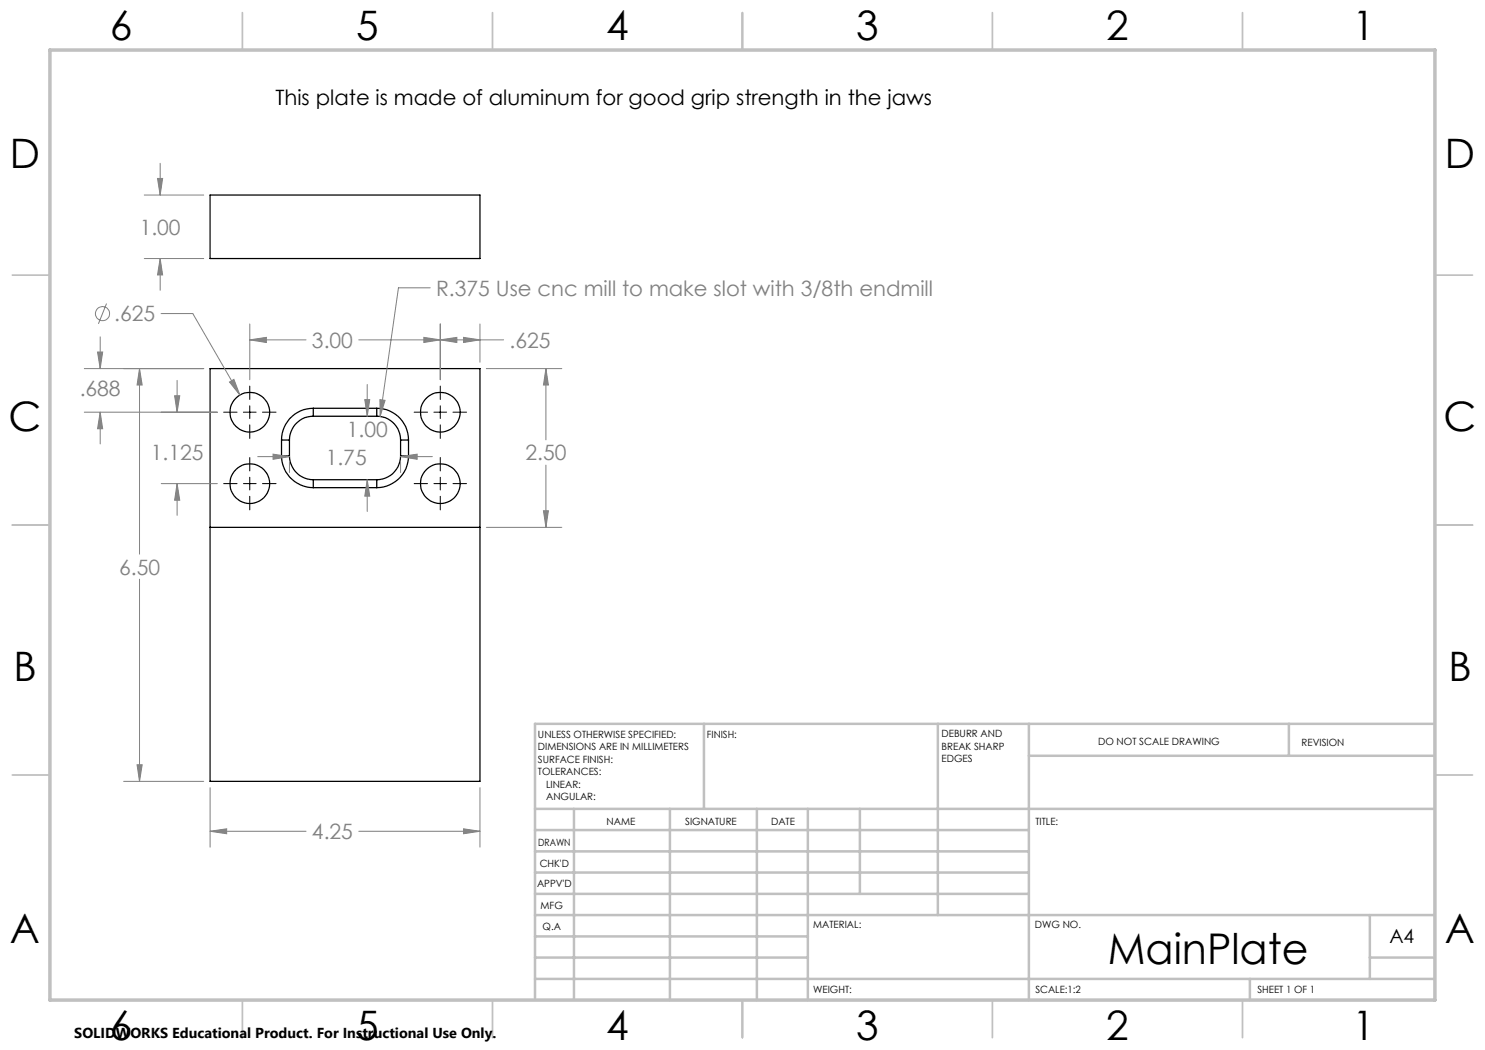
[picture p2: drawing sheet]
<svg xmlns="http://www.w3.org/2000/svg" width="297mm" height="210mm" viewBox="0 0 297 210" stroke-linecap="round" stroke-linejoin="round" font-family="sans-serif">
<g fill="none" stroke="#000" stroke-width=".25">
<path d="M42 39h54v12.7h-54zM42 73.7h54v82.6h-54zM56.3 91.2a6.4 6.4 0 0 0 6.4 6.3M56.3 88h1.6M56.3 88v3.2M56.3 91.2h1.6M57.9 91.2a4.8 4.8 0 0 0 4.8 4.7M57.9 88v3.2M62.7 81.7a6.4 6.4 0 0 0-6.4 6.3M62.7 83.2a4.8 4.8 0 0 0-4.8 4.8M62.7 81.7v1.5M62.7 95.9v1.6"/>
<path d="M62.7 97.5h12.7M62.7 81.7h12.7M62.7 95.9h12.7M62.7 83.2h12.7M75.4 81.7a6.3 6.3 0 0 1 6.3 6.3M75.4 83.2a4.7 4.7 0 0 1 4.7 4.8M75.4 81.7v1.5M75.4 95.9v1.6M80.1 91.2a4.8 4.8 0 0 1-4.7 4.7M80.1 88h1.6M80.1 91.2h1.6M80.1 88v3.2"/>
<path d="M81.7 91.2a6.4 6.4 0 0 1-6.3 6.3M81.7 88v3.2M42 105.5h54"/>
<circle cx="50" cy="82.5" r="4"/>
<circle cx="50" cy="96.7" r="4"/>
<circle cx="88.1" cy="82.5" r="4"/>
<circle cx="88.1" cy="96.7" r="4"/>
</g>
<g fill="none" stroke="#808080" stroke-width=".2">
<path d="M28.9 39h11.8M31.5 35.7h1l-.5 3.3zM32 32.7v6.3M28.9 51.7h11.8M32 51.7l.5 3.3h-1zM32 51.7v6.4M86 57.6h-6.3l-3.7 25.7M16.9 73.7h23.8M19.5 70.4h1l-.5 3.3zM20 67.4v6.3M21.3 60.7l-1.6 4.1M27.9 73.7l.5 3.3h-1z"/>
<path d="M27.9 73.7v37.1M32.2 62.7h6.4l9.4 16.3M34.9 79.2h1l-.5 3.2zM35.4 76.1v6.3M45.9 76.4l.9-.5 1.2 3.1zM50 68l3.3-.5v1zM50 64.8v11.1M50 68h11.2M71.8 68h28.9M73 79.9h.9l-.5 3.3zM73.4 76.9v6.3M76 79.9l1 .2-1 3.2z"/>
<path d="M84.8 67.5l3.3 .5-3.3 .5zM88.1 68l3.3-.5v1zM88.1 64.8v11.1M92.7 67.5l3.3 .5-3.3 .5zM96 64.8v7.7M97.3 73.7h15.1M109.2 73.7l.5 3.3h-1zM109.2 73.7v14.3M16.9 82.4h26.6M20 82.4l.5 3.4h-1zM20 82.4v6.4M32.2 96.7h11.3"/>
<path d="M35.4 96.7l.5 3.3h-1zM35.4 96.7v6.4M51.5 91.3h6.4M54.6 90.8l3.3 .5-3.3 .6zM57.9 92.5v2M73.4 95.9l.5 3.3h-.9zM73.4 95.9v6.4M80.1 91.3l3.3-.5v1.1zM80.1 92.5v2M80.1 91.3h6.4M109.2 93v12.5M27.9 115.8v40.5"/>
<path d="M97.3 105.5h15.1M108.7 102.2h1l-.5 3.3zM24.7 156.3h16M27.4 153h1l-.5 3.3zM42 157.5v11.9M96 157.5v11.9M42 166.3l3.3-.5v.9zM42 166.3h19.2M71.8 166.3h24.2M92.7 165.8l3.3 .5-3.3 .4z"/>
<circle cx="20.5" cy="62.7" r="1.41"/>
</g>
<g fill="none" stroke="#000" stroke-width=".2">
<path d="M50 77.2v2.7M88.1 77.2v2.7M44.7 82.4h2.7M44.7 96.7h2.7M48.7 82.4h2.5M48.7 96.7h2.5M50 81.2v2.5M50 85v2.7M50 91.5v2.7M50 95.5v2.5M50 99.3v2.7M52.5 82.4h2.7"/>
<path d="M52.5 96.7h2.7M82.8 82.4h2.7M82.8 96.7h2.7M86.8 82.4h2.5M86.8 96.7h2.5M88.1 81.2v2.5M88.1 85v2.7M88.1 91.5v2.7M88.1 95.5v2.5M88.1 99.3v2.7M90.6 82.4h2.7M90.6 96.7h2.7"/>
</g>
<g fill="none" stroke="#c0c0c0" stroke-width=".35">
<path d="M48.5 2.5v7.5M98.5 2.5v7.5M148.5 2.5v7.5M198.5 2.5v7.5M248.5 2.5v7.5M2.5 55h7.5M287 55h7.5M2.5 105h7.5M287 105h7.5M2.5 155h7.5M287 155h7.5M48.5 200v7.5"/>
<path d="M98.5 200v7.5M148.5 200v7.5M198.5 200v7.5M248.5 200v7.5"/>
</g>
<g fill="none" stroke="#c0c0c0" stroke-width=".5">
<path d="M140.8 144.8v17M187.6 144.8v38.2M205.8 144.8v55.2M205.8 151.2h81.2M257.8 144.8v6.4M287 144.8h-180v55.2M107 161.8h180M107 178.8h98.8M107 174.5h98.8M107 170.3h98.8M107 166h98.8M114.8 161.8v38.2"/>
<path d="M134 161.8v38.2M151.4 161.8v38.2M161.6 161.8v38.2M172 161.8v17M107 195.8h180M107 191.5h54.6M107 187.3h54.6M107 183h180M250 195.8v4.2M274 191.5h13M274 183v12.8"/>
</g>
<path d="M10 10h277v190h-277z" fill="none" stroke="#c0c0c0" stroke-width=".7"/>
<path d="M42 166.3l3.3-.5v.9zM92.7 165.8l3.3 .5-3.3 .4zM27.9 73.7l.5 3.3h-1zM27.4 153h1l-.5 3.3zM45.9 76.4l2.1 2.6-1.2-3.1zM19.5 70.4h1l-.5 3.3zM20 82.4l.5 3.4h-1zM34.9 79.2h1l-.5 3.2zM35.4 96.7l.5 3.3h-1zM50 68l3.3-.5v1zM84.8 67.5l3.3 .5-3.3 .5zM88.1 68l3.3-.5v1zM92.7 67.5l3.3 .5-3.3 .5zM109.2 73.7l.5 3.3h-1zM108.7 102.2h1l-.5 3.3zM73 79.9h.9l-.5 3.3zM73.4 95.9l.5 3.3h-.9zM54.6 90.8l3.3 .5-3.3 .6zM80.1 91.3l3.3-.5v1.1zM76 79.9v3.4l1-3.2zM32 51.7l.5 3.3h-1zM31.5 35.7h1l-.5 3.3z" fill="#808080"/>
<text font-size="8.5" x="221.5" y="192.7">MainPlate</text>
<g font-size="8.1">
<text x="22" y="8">6</text>
<text x="71.2" y="8">5</text>
<text x="121.2" y="8">4</text>
<text x="171.2" y="8">3</text>
<text x="221.2" y="8">2</text>
<text x="270.5" y="8">1</text>
<text x="2" y="33.6">D</text>
<text x="289" y="33.6">D</text>
<text x="1.7" y="86.1">C</text>
<text x="288.7" y="86.1">C</text>
<text x="2.7" y="136.1">B</text>
<text x="289.7" y="136.1">B</text>
<text x="2" y="188.6">A</text>
<text x="289" y="188.6">A</text>
<text x="22" y="208">6</text>
<text x="71.2" y="208">5</text>
<text x="121.2" y="208">4</text>
<text x="171.2" y="208">3</text>
<text x="221.2" y="208">2</text>
<text x="270.5" y="208">1</text>
</g>
<text font-size="4.2" x="55.1" y="20.9">This plate is made of aluminum for good grip strength in the jaws</text>
<g font-size="4.2" fill="#808080">
<text x="27.9" y="46.9">1.00</text>
<text x="87.2" y="59.1">R.375 Use cnc mill to make slot with 3/8th endmill</text>
<text x="22.8" y="64.3">.625</text>
<text x="62.4" y="69.6">3.00</text>
<text x="101.9" y="69.6">.625</text>
<text x="15.9" y="79.3">.688</text>
<text x="69.4" y="87.4">1.00</text>
<text x="30.2" y="92.1">1.125</text>
<text x="65.1" y="92.9">1.75</text>
<text x="105.1" y="92.1">2.50</text>
<text x="23.8" y="114.9">6.50</text>
<text x="62.4" y="167.8">4.25</text>
</g>
<text font-size="3.9" x="277.9" y="188.5">A4</text>
<text font-size="2.9" x="14.9" y="207.6">SOLIDWORKS Educational Product. For Instructional Use Only.</text>
<g font-size="2">
<text x="107.6" y="147.6">UNLESS OTHERWISE SPECIFIED:</text>
<text x="141.4" y="147.6">FINISH:</text>
<text x="188.3" y="147.5">DEBURR AND</text>
<text x="188.3" y="150">BREAK SHARP</text>
<text x="219.6" y="149">DO NOT SCALE DRAWING</text>
<text x="260.3" y="149.2">REVISION</text>
<text x="107.6" y="150.1">DIMENSIONS ARE IN MILLIMETERS</text>
<text x="107.6" y="152.6">SURFACE FINISH:</text>
<text x="107.6" y="155.1">TOLERANCES:</text>
<text x="188.3" y="152.5">EDGES</text>
<text x="109.2" y="157.6">LINEAR:</text>
<text x="109.2" y="160.1">ANGULAR:</text>
<text x="121.3" y="165">NAME</text>
<text x="137" y="164.9">SIGNATURE</text>
<text x="154.2" y="164.9">DATE</text>
<text x="207.1" y="164.9">TITLE:</text>
<text x="107.6" y="169.1">DRAWN</text>
<text x="107.9" y="173.3">CHK'D</text>
<text x="107.4" y="177.4">APPV'D</text>
<text x="108.1" y="181.8">MFG</text>
<text x="108.5" y="186">Q.A</text>
<text x="162.6" y="185.5">MATERIAL:</text>
<text x="207" y="185.5">DWG NO.</text>
<text x="162.6" y="198.5">WEIGHT:</text>
<text x="207.1" y="198.6">SCALE:1:2</text>
<text x="251.5" y="198.6">SHEET 1 OF 1</text>
</g>
</svg>
